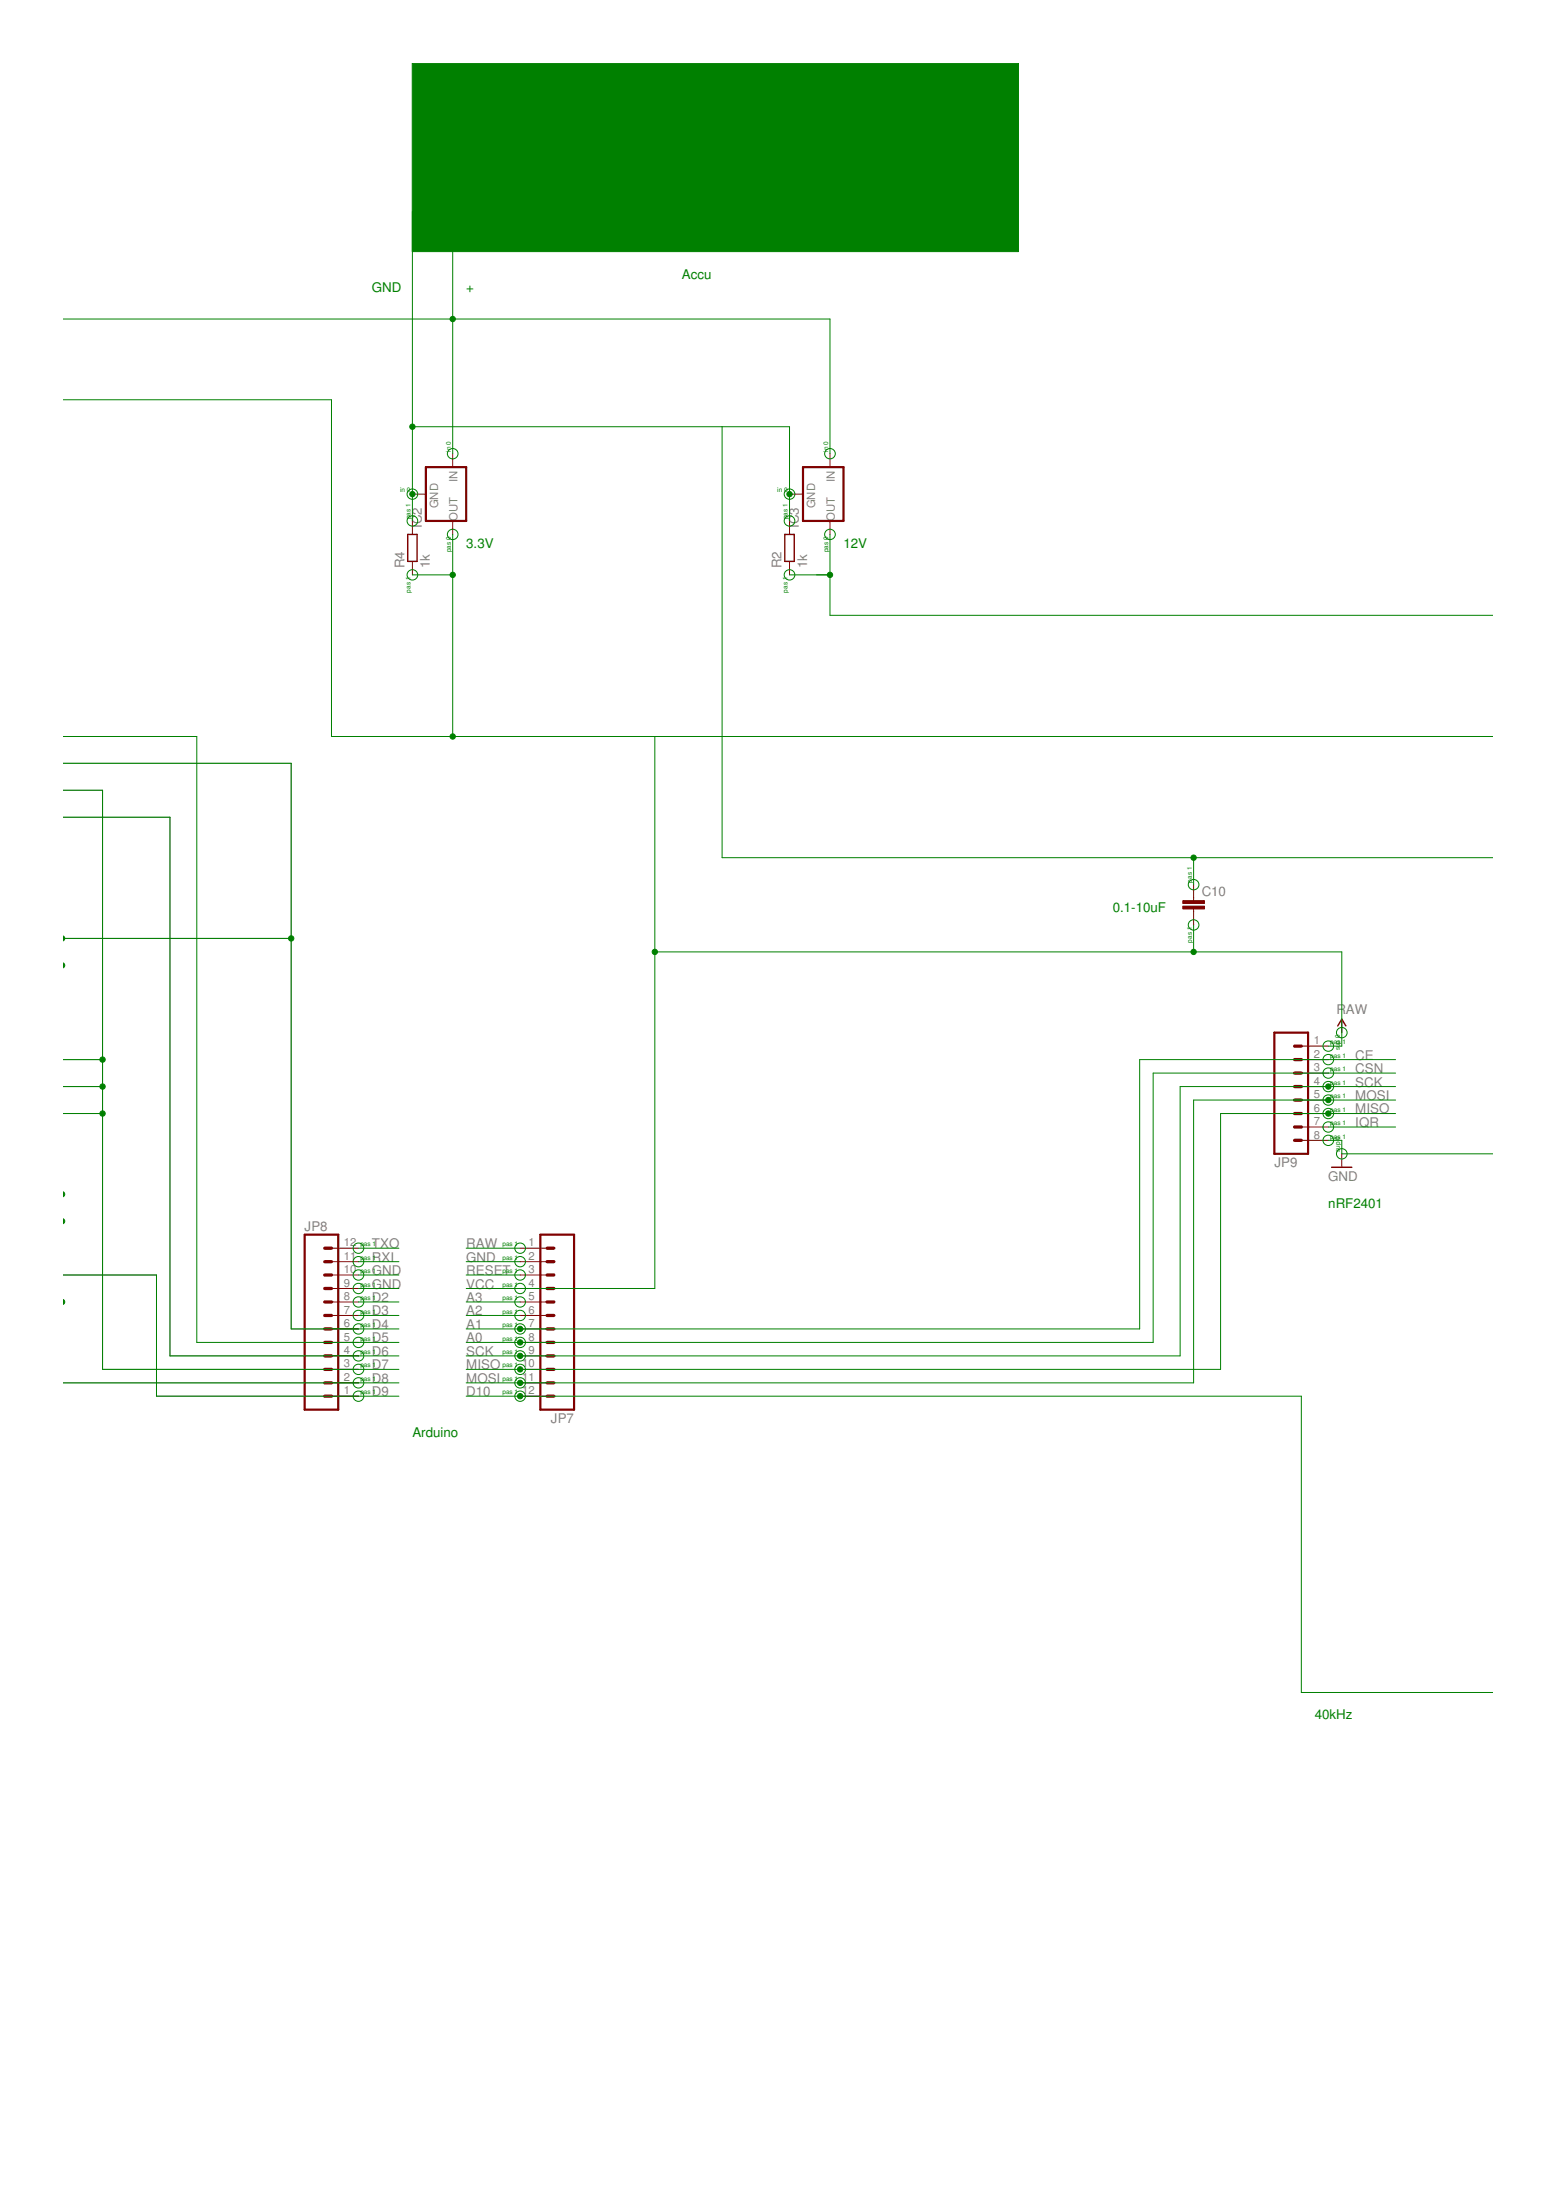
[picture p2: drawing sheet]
<svg xmlns="http://www.w3.org/2000/svg" width="210mm" height="297mm" viewBox="0 0 210 297" stroke-linecap="round" stroke-linejoin="round" font-family="sans-serif">
<path d="M8.5 110.3h14.4v72.8h25.5M8.5 106.7h5.3v78.2h34.6M8.5 103.1h30.8v76.3h9.1M8.5 126.7h30.8M8.5 143.1h5.3M8.5 146.7h5.3M8.5 150.3h5.3M8.5 172.1h12.6v16.4h27.3M8.5 186.7h39.9" fill="none" stroke="#808080" stroke-width=".13"/>
<path d="M57.5 63.1h5.4v7.2h-5.4zM108.4 63.1h5.5v7.2h-5.5zM172 139.4h4.6v16.4h-4.6zM41.1 166.7h4.6v23.6h-4.6zM72.9 166.7h4.6v23.6h-4.6z" fill="none" stroke="#800000" stroke-width=".3"/>
<g fill="none" stroke="#800000" stroke-width=".44">
<path d="M174.8 144.9h.9M174.8 143.1h.9M174.8 141.2h.9M174.8 148.5h.9M174.8 146.7h.9M174.8 150.3h.9M174.8 152.2h.9M174.8 154h.9M43.8 172.1h.9M43.8 170.3h.9M43.8 168.5h.9M43.8 175.8h.9"/>
<path d="M43.8 174h.9M43.8 177.6h.9M43.8 179.4h.9M73.9 172.1h.9M73.9 170.3h.9M73.9 168.5h.9M73.9 175.8h.9M73.9 174h.9M73.9 177.6h.9M73.9 179.4h.9M43.8 181.3h.9M43.8 183.1h.9"/>
<path d="M43.8 184.9h.9M43.8 186.7h.9M43.8 188.5h.9M73.9 181.3h.9M73.9 183.1h.9M73.9 184.9h.9M73.9 186.7h.9M73.9 188.5h.9"/>
</g>
<g fill="none" stroke="#800000" stroke-width=".13">
<path d="M55.7 66.7h1.8M55.7 70.3v1.9M55.7 75.8v1.8M61.1 61.3v1.8M61.1 70.3v1.9M106.6 66.7h1.8M106.6 70.3v1.9M106.6 75.8v1.8M112 61.3v1.8M112 70.3v1.9M161.1 119.4v2.2M161.1 122.7v2.2"/>
<path d="M181.1 137.6v1.8M175.7 141.2h3.6M175.7 143.1h3.6M175.7 144.9h3.6M175.7 146.7h3.6M175.7 148.5h3.6M175.7 150.3h3.6M175.7 152.2h3.6M175.7 154h3.6M181.1 155.8v1.8M44.7 168.5h3.7M44.7 170.3h3.7"/>
<path d="M44.7 172.1h3.7M44.7 174h3.7M44.7 175.8h3.7M44.7 177.6h3.7M44.7 179.4h3.7M70.2 168.5h3.7M70.2 170.3h3.7M70.2 172.1h3.7M70.2 174h3.7M70.2 175.8h3.7M70.2 177.6h3.7M70.2 179.4h3.7"/>
<path d="M44.7 181.3h3.7M44.7 183.1h3.7M44.7 184.9h3.7M44.7 186.7h3.7M44.7 188.5h3.7M70.2 181.3h3.7M70.2 183.1h3.7M70.2 184.9h3.7M70.2 186.7h3.7M70.2 188.5h3.7"/>
</g>
<path d="M55 72.2h1.3v3.6h-1.3zM105.9 72.2h1.3v3.6h-1.3zM180.6 138.5l.5-.9 .6 .9M179.7 157.6h2.8" fill="none" stroke="#800000" stroke-width=".19"/>
<g fill="#800000" stroke="#800000" stroke-width=".13">
<path d="M159.7 121.6h2.9v.4h-2.9z"/>
<path d="M159.7 122.3h2.9v.4h-2.9z"/>
</g>
<g fill="none" stroke="#008000" stroke-width=".13">
<path d="M55.7 28.5v41.8M61.1 32.2v29.1M8.5 54h36.2v45.4h156.8M8.5 43.1h103.5v18.2M55.7 57.6h50.9v12.7M97.5 57.6v58.2h104M55.7 77.6h5.4M61.1 72.2v27.2M106.6 77.6h5.4M112 72.2v10.9h89.5M8.5 99.4h18.1v81.9h27.2M88.4 99.4v74.6h-25.5"/>
<path d="M8.5 103.1h30.8v76.3h14.5M8.5 106.7h5.3v78.2h40M8.5 110.3h14.4v72.8h30.9M161.1 115.8v3.6M8.5 126.7h30.8M88.4 128.5h92.7v12.7h-1.8M161.1 124.9v3.6M8.5 143.1h5.3M8.5 150.3h5.3M8.5 146.7h5.3M179.3 154h1.8v1.8h20.4M179.3 152.2h9.1"/>
<path d="M188.4 144.9h-32.7v36.4h-92.8M188.4 148.5h-27.3v38.2h-98.2M188.4 143.1h-34.6v36.3h-90.9M188.4 150.3h-23.6v34.6h-101.9M188.4 146.7h-29.1v36.4h-96.4M8.5 172.1h12.6v16.4h32.7M48.4 174h5.4M48.4 170.3h5.4M48.4 172.1h5.4M48.4 168.5h5.4M48.4 175.8h5.4M48.4 177.6h5.4"/>
<path d="M62.9 170.3h7.3M62.9 172.1h7.3M62.9 168.5h7.3M62.9 175.8h7.3M62.9 177.6h7.3M8.5 186.7h45.3M62.9 188.5h112.8v40h25.8"/>
<circle cx="55.7" cy="66.7" r=".71"/>
<circle cx="55.7" cy="77.6" r=".71"/>
<circle cx="55.7" cy="70.3" r=".71"/>
<circle cx="61.1" cy="61.3" r=".71"/>
<circle cx="61.1" cy="72.2" r=".71"/>
<circle cx="106.6" cy="66.7" r=".71"/>
<circle cx="106.6" cy="77.6" r=".71"/>
<circle cx="106.6" cy="70.3" r=".71"/>
<circle cx="112" cy="61.3" r=".71"/>
<circle cx="112" cy="72.2" r=".71"/>
<circle cx="161.1" cy="119.4" r=".71"/>
<circle cx="161.1" cy="124.9" r=".71"/>
<circle cx="181.1" cy="139.4" r=".71"/>
<circle cx="179.3" cy="148.5" r=".71"/>
<circle cx="179.3" cy="154" r=".71"/>
<circle cx="179.3" cy="141.2" r=".71"/>
<circle cx="179.3" cy="152.2" r=".71"/>
<circle cx="179.3" cy="144.9" r=".71"/>
<circle cx="179.3" cy="143.1" r=".71"/>
<circle cx="179.3" cy="146.7" r=".71"/>
<circle cx="179.3" cy="150.3" r=".71"/>
<circle cx="181.1" cy="155.8" r=".71"/>
<circle cx="48.4" cy="177.6" r=".71"/>
<circle cx="48.4" cy="179.4" r=".71"/>
<circle cx="48.4" cy="174" r=".71"/>
<circle cx="48.4" cy="175.8" r=".71"/>
<circle cx="48.4" cy="170.3" r=".71"/>
<circle cx="48.4" cy="172.1" r=".71"/>
<circle cx="48.4" cy="168.5" r=".71"/>
<circle cx="70.2" cy="170.3" r=".71"/>
<circle cx="70.2" cy="179.4" r=".71"/>
<circle cx="70.2" cy="172.1" r=".71"/>
<circle cx="70.2" cy="174" r=".71"/>
<circle cx="70.2" cy="168.5" r=".71"/>
<circle cx="70.2" cy="177.6" r=".71"/>
<circle cx="70.2" cy="175.8" r=".71"/>
<circle cx="48.4" cy="184.9" r=".71"/>
<circle cx="48.4" cy="186.7" r=".71"/>
<circle cx="48.4" cy="183.1" r=".71"/>
<circle cx="48.4" cy="188.5" r=".71"/>
<circle cx="48.4" cy="181.2" r=".71"/>
<circle cx="70.2" cy="181.2" r=".71"/>
<circle cx="70.2" cy="184.9" r=".71"/>
<circle cx="70.2" cy="188.5" r=".71"/>
<circle cx="70.2" cy="183.1" r=".71"/>
<circle cx="70.2" cy="186.7" r=".71"/>
</g>
<path d="M55.6 8.5h81.9v25.5h-81.9z" fill="#008000" stroke="#008000" stroke-width=".13"/>
<g fill="#008000" stroke="#008000" stroke-width=".13">
<path d="M8.5 160.9a.37 .37 0 0 1 .2 .3 .37 .37 0 0 1-.2 .4z" fill-rule="evenodd"/>
<path d="M8.5 164.5a.37 .37 0 0 1 .2 .4 .37 .37 0 0 1-.2 .3z" fill-rule="evenodd"/>
<path d="M8.5 175.4a.37 .37 0 0 1 .2 .4 .37 .37 0 0 1-.2 .3z" fill-rule="evenodd"/>
<path d="M8.5 126.3a.37 .37 0 0 1 .2 .4 .37 .37 0 0 1-.2 .4z" fill-rule="evenodd"/>
<path d="M8.5 130a.37 .37 0 0 1 .2 .3 .37 .37 0 0 1-.2 .4z" fill-rule="evenodd"/>
<circle cx="39.3" cy="126.7" r=".36"/>
<circle cx="13.8" cy="143.1" r=".36"/>
<circle cx="13.8" cy="150.3" r=".36"/>
<circle cx="13.8" cy="146.7" r=".36"/>
<circle cx="70.2" cy="183.1" r=".36"/>
<circle cx="179.3" cy="146.7" r=".36"/>
<circle cx="70.2" cy="184.9" r=".36"/>
<circle cx="179.3" cy="150.3" r=".36"/>
<circle cx="70.2" cy="186.7" r=".36"/>
<circle cx="179.3" cy="148.5" r=".36"/>
<circle cx="70.2" cy="179.4" r=".36"/>
<circle cx="70.2" cy="181.3" r=".36"/>
<circle cx="70.2" cy="188.5" r=".36"/>
<circle cx="61.1" cy="43.1" r=".36"/>
<circle cx="55.7" cy="57.6" r=".36"/>
<circle cx="161.1" cy="115.8" r=".36"/>
<circle cx="55.7" cy="66.7" r=".36"/>
<circle cx="106.6" cy="66.7" r=".36"/>
<circle cx="61.1" cy="99.4" r=".36"/>
<circle cx="88.4" cy="128.5" r=".36"/>
<circle cx="161.1" cy="128.5" r=".36"/>
<circle cx="61.1" cy="77.6" r=".36"/>
<circle cx="112" cy="77.6" r=".36"/>
</g>
<g font-size="1.8" fill="#008000">
<text x="50.2" y="39.4">GND</text>
<text x="62.9" y="39.4">+</text>
<text x="92" y="37.6">Accu</text>
<text x="62.9" y="74">3.3V</text>
<text x="113.8" y="74">12V</text>
<text x="150.2" y="123.1">0.1-10uF</text>
<text x="179.3" y="163.1">nRF2401</text>
<text x="55.7" y="194">Arduino</text>
<text x="177.5" y="232.2">40kHz</text>
</g>
<g font-size="1.8" fill="#808080">
<text x="56.9" y="71.3" transform="rotate(-90 56.9 71.3)">IC2</text>
<text x="107.8" y="71.3" transform="rotate(-90 107.8 71.3)">IC3</text>
<text x="54.6" y="76.7" transform="rotate(-90 54.6 76.7)">R4</text>
<text x="58" y="76.7" transform="rotate(-90 58 76.7)">1k</text>
<text x="105.5" y="76.7" transform="rotate(-90 105.5 76.7)">R2</text>
<text x="108.9" y="76.7" transform="rotate(-90 108.9 76.7)">1k</text>
<text x="162.2" y="121">C10</text>
<text x="180.4" y="136.9">RAW</text>
<text x="182.9" y="143.1">CE</text>
<text x="182.9" y="146.7">SCK</text>
<text x="182.9" y="148.5">MOSI</text>
<text x="182.9" y="144.9">CSN</text>
<text x="182.9" y="150.3">MISO</text>
<text x="182.9" y="152.2">IQR</text>
<text x="172" y="157.6">JP9</text>
<text x="179.3" y="159.4">GND</text>
<text x="41.1" y="166.2">JP8</text>
<text x="50.2" y="174">GND</text>
<text x="50.2" y="172.2">GND</text>
<text x="50.2" y="168.5">TXO</text>
<text x="50.2" y="170.3">RXI</text>
<text x="62.9" y="170.3">GND</text>
<text x="62.9" y="174">VCC</text>
<text x="62.9" y="172.2">RESET</text>
<text x="62.9" y="168.5">RAW</text>
<text x="50.2" y="175.8">D2</text>
<text x="50.2" y="177.6">D3</text>
<text x="50.2" y="179.4">D4</text>
<text x="62.9" y="175.8">A3</text>
<text x="62.9" y="177.6">A2</text>
<text x="62.9" y="179.4">A1</text>
<text x="50.2" y="181.2">D5</text>
<text x="50.2" y="183.1">D6</text>
<text x="50.2" y="184.9">D7</text>
<text x="62.9" y="183.1">SCK</text>
<text x="62.9" y="184.9">MISO</text>
<text x="62.9" y="181.2">A0</text>
<text x="50.2" y="188.5">D9</text>
<text x="50.2" y="186.7">D8</text>
<text x="62.9" y="186.7">MOSI</text>
<text x="62.9" y="188.5">D10</text>
<text x="74.4" y="192.2">JP7</text>
</g>
<g font-size="1.5" fill="#808080">
<text x="61.8" y="65.1" transform="rotate(-90 61.8 65.1)">IN</text>
<text x="112.7" y="65.1" transform="rotate(-90 112.7 65.1)">IN</text>
<text x="59.1" y="68.6" transform="rotate(-90 59.1 68.6)">GND</text>
<text x="61.8" y="70.4" transform="rotate(-90 61.8 70.4)">OUT</text>
<text x="110" y="68.6" transform="rotate(-90 110 68.6)">GND</text>
<text x="112.7" y="70.4" transform="rotate(-90 112.7 70.4)">OUT</text>
<text x="177.3" y="141">1</text>
<text x="177.3" y="142.8">2</text>
<text x="177.3" y="144.6">3</text>
<text x="177.3" y="146.5">4</text>
<text x="177.3" y="148.3">5</text>
<text x="177.3" y="150.1">6</text>
<text x="177.3" y="151.9">7</text>
<text x="177.3" y="153.7">8</text>
<text x="46.4" y="173.7">9</text>
<text x="46.4" y="171.9">10</text>
<text x="46.4" y="170.1">11</text>
<text x="46.4" y="168.3">12</text>
<text x="71.3" y="168.3">1</text>
<text x="71.3" y="170.1">2</text>
<text x="71.3" y="171.9">3</text>
<text x="71.3" y="173.7">4</text>
<text x="46.4" y="179.2">6</text>
<text x="46.4" y="177.4">7</text>
<text x="46.4" y="175.5">8</text>
<text x="71.3" y="175.5">5</text>
<text x="71.3" y="177.4">6</text>
<text x="71.3" y="179.2">7</text>
<text x="46.4" y="184.6">3</text>
<text x="46.4" y="182.8">4</text>
<text x="46.4" y="181">5</text>
<text x="70.5" y="184.6">10</text>
<text x="71.3" y="181">8</text>
<text x="71.3" y="182.8">9</text>
<text x="46.4" y="188.3">1</text>
<text x="46.4" y="186.4">2</text>
<text x="70.5" y="186.4">11</text>
<text x="70.5" y="188.3">12</text>
</g>
<g font-size=".9" fill="#008000">
<text x="60.9" y="61" transform="rotate(-90 60.9 61)">in 0</text>
<text x="111.8" y="61" transform="rotate(-90 111.8 61)">in 0</text>
<text x="54" y="66.5">in 0</text>
<text x="55.4" y="70.1" transform="rotate(-90 55.4 70.1)">pas 1</text>
<text x="104.9" y="66.5">in 0</text>
<text x="106.3" y="70.1" transform="rotate(-90 106.3 70.1)">pas 1</text>
<text x="60.9" y="74.6" transform="rotate(-90 60.9 74.6)">pas 0</text>
<text x="111.8" y="74.6" transform="rotate(-90 111.8 74.6)">pas 0</text>
<text x="55.4" y="80" transform="rotate(-90 55.4 80)">pas 1</text>
<text x="106.3" y="80" transform="rotate(-90 106.3 80)">pas 1</text>
<text x="160.9" y="119.2" transform="rotate(-90 160.9 119.2)">pas 1</text>
<text x="160.9" y="127.3" transform="rotate(-90 160.9 127.3)">pas 1</text>
<text x="179.6" y="141">pas 1</text>
<text x="179.6" y="142.8">pas 1</text>
<text x="180.9" y="141.8" transform="rotate(-90 180.9 141.8)">sup 0</text>
<text x="179.6" y="144.6">pas 1</text>
<text x="179.6" y="146.5">pas 1</text>
<text x="179.6" y="148.3">pas 1</text>
<text x="179.6" y="150.1">pas 1</text>
<text x="179.6" y="151.9">pas 1</text>
<text x="179.6" y="153.7">pas 1</text>
<text x="180.9" y="155.5" transform="rotate(-90 180.9 155.5)">sup 0</text>
<text x="48.6" y="173.7">pas 1</text>
<text x="48.6" y="171.9">pas 1</text>
<text x="48.6" y="170.1">pas 1</text>
<text x="48.6" y="168.3">pas 1</text>
<text x="67.8" y="168.3">pas 1</text>
<text x="67.8" y="170.1">pas 1</text>
<text x="67.8" y="171.9">pas 1</text>
<text x="67.8" y="173.7">pas 1</text>
<text x="48.6" y="179.2">pas 1</text>
<text x="48.6" y="177.4">pas 1</text>
<text x="48.6" y="175.5">pas 1</text>
<text x="67.8" y="175.5">pas 1</text>
<text x="67.8" y="177.4">pas 1</text>
<text x="67.8" y="179.2">pas 1</text>
<text x="48.6" y="184.6">pas 1</text>
<text x="48.6" y="182.8">pas 1</text>
<text x="48.6" y="181">pas 1</text>
<text x="67.8" y="181">pas 1</text>
<text x="67.8" y="182.8">pas 1</text>
<text x="67.8" y="184.6">pas 1</text>
<text x="48.6" y="188.3">pas 1</text>
<text x="48.6" y="186.4">pas 1</text>
<text x="67.8" y="186.4">pas 1</text>
<text x="67.8" y="188.3">pas 1</text>
</g>
</svg>
